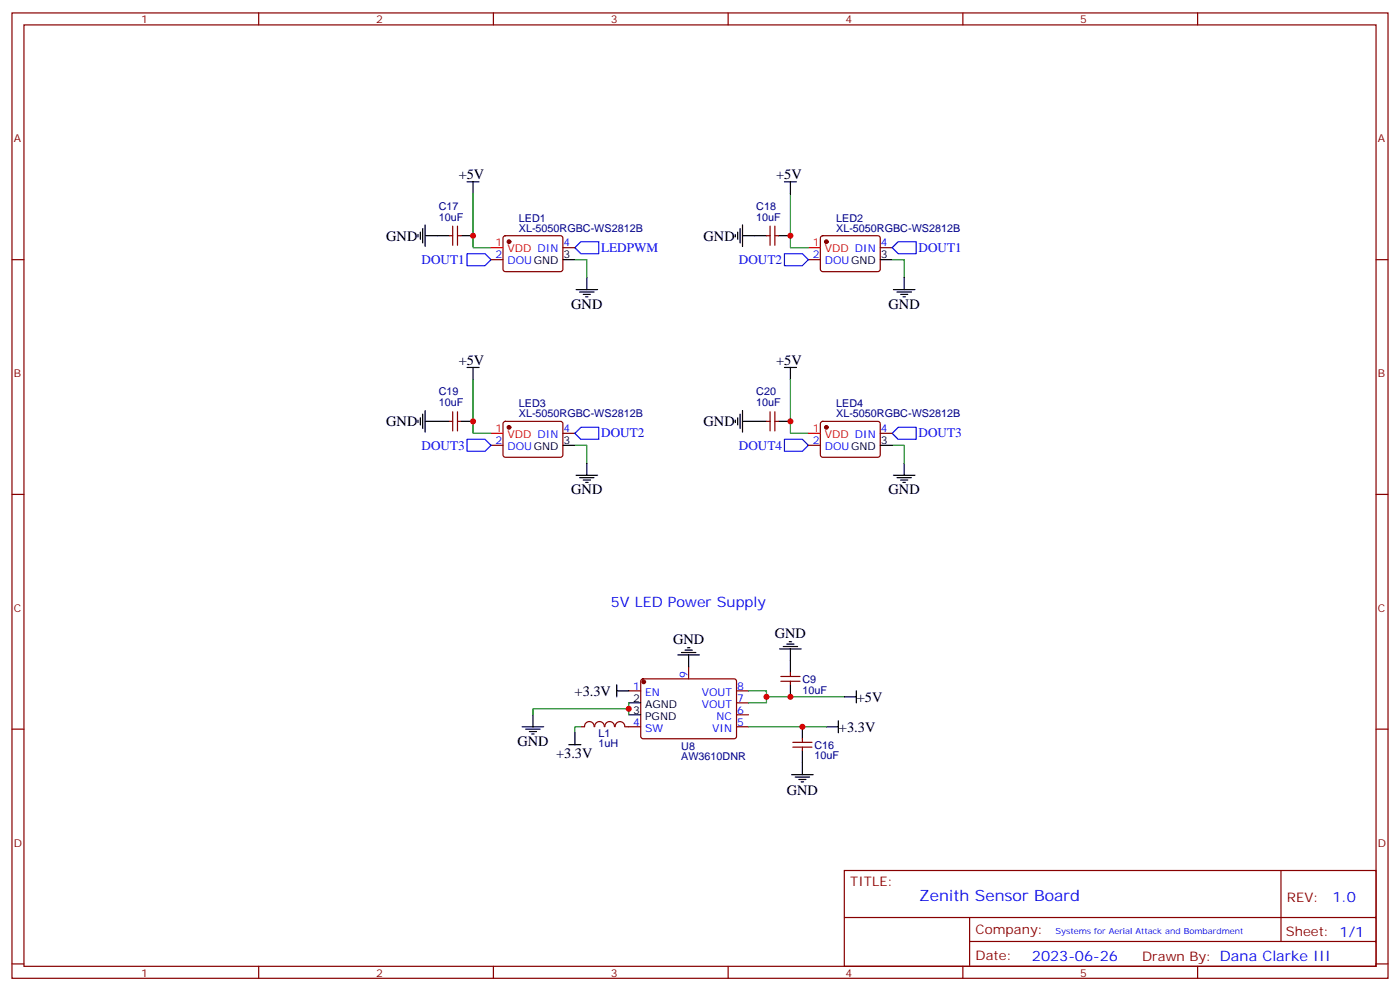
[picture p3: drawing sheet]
<svg xmlns="http://www.w3.org/2000/svg" width="412mm" height="292mm" viewBox="0 0 412 292" stroke-linecap="round" stroke-linejoin="round" font-family="sans-serif">
<g fill="none" stroke="#870000" stroke-width=".35">
<path d="M3.5 3.8h405.4v284.3h-405.4zM7.1 7.3h398.2v277.3h-398.2zM76.2 3.8v3.5M145.3 3.8v3.5M214.5 3.8v3.5M283.6 3.8v3.5M352.8 3.8v3.5M3.5 76.5h3.6M132.3 69.4h1M133.3 66.6v5.6M134.8 69.4h1M134.8 66.6v5.6"/>
<path d="M144.6 76.5h3.6M148.4 69.6l.5-.2 16.5 .1 .4 .6-.1 9.5-.6 .4-16.5-.1-.4-.6v-9.2zM165.8 73h3.5M225.8 69.4h1M226.8 66.6v5.6M228.2 66.6v5.6M228.2 69.4h1.1M238.1 76.5h3.6M241.9 69.6l.5-.2 16.5 .1 .4 .6-.1 9.5-.6 .4-16.5-.1-.4-.6v-9.2zM259.3 73h3.5M405.3 76.5h3.6M132.3 124.1h1"/>
<path d="M133.3 121.3v5.6M134.8 121.3v5.6M134.8 124.1h1M144.6 131.2h3.6M148.4 124.3l.5-.2 16.5 .1 .4 .6-.1 9.5-.6 .4-16.5-.1-.4-.6v-9.2zM165.8 127.6h3.5M225.8 124.1h1M226.8 121.3v5.6M228.2 121.3v5.6M228.2 124.1h1.1M238.1 131.2h3.6M241.9 124.3l.5-.2 16.5 .1 .4 .6-.1 9.5-.6 .4-16.5-.1-.4-.6v-9.2z"/>
<path d="M259.3 127.6h3.5M3.5 145.6h3.6M405.3 145.6h3.6M202.8 196.4v3.6M230 199.2h5.7M232.8 198.2v1M3.5 214.8h3.6M171.1 214.1h1.1M172.2 214a1.41 1.41 0 0 1 1.4-1.5 1.41 1.41 0 0 1 1.4 1.5M175.2 214a1.41 1.41 0 0 1 1.4-1.5 1.41 1.41 0 0 1 1.4 1.5M178.2 214a1.41 1.41 0 0 1 1.4-1.5 1.41 1.41 0 0 1 1.4 1.5M181.2 214a1.41 1.41 0 0 1 1.4-1.5 1.41 1.41 0 0 1 1.4 1.5"/>
<path d="M184.1 214.1h4.6M185.2 203.5h3.5M189 200.2l.4-.2h27.1l.5 .7-.1 16.5-.6 .4-27.1-.1-.5-.6v-16.2zM217 203.5h3.5M217 214.1h3.5M217 210.5h3.5M217 207h3.5M230 200.7h5.7M232.8 200.7v1M233.5 218.7h5.7M236.4 217.6v1.1M405.3 214.8h3.6"/>
<path d="M233.5 220.1h5.7M236.4 220.1v1M248.7 256.4h156.6v28.2h-156.6zM377.3 256.4v20.9M248.7 270.2h156.5M285.6 277.3h119.6M285.6 270.2v14.2M3.5 283.9h3.6M76.2 284.6v3.5M145.3 284.6v3.5M214.5 284.6v3.5M283.6 284.6v3.5"/>
<path d="M352.8 284.6v3.5M405.3 283.9h3.6"/>
</g>
<g fill="#870000" stroke="#870000" stroke-width=".35">
<circle cx="243.4" cy="71.2" r=".53"/>
<circle cx="149.9" cy="71.2" r=".53"/>
<circle cx="189.6" cy="200.8" r=".53"/>
<circle cx="149.9" cy="125.9" r=".53"/>
<circle cx="243.4" cy="125.9" r=".53"/>
</g>
<path d="M144.6 73h3.6M238.1 73h3.6M144.6 127.6h3.6M238.1 127.6h3.6" fill="none" stroke="#f00" stroke-width=".35"/>
<g fill="none" stroke="#000" stroke-width=".35">
<path d="M137.6 53.6h3.5M139.3 53.6v3.5M231.1 53.6h3.5M232.8 53.6v3.5M123.1 69.1v.7M123.8 68.4v2.1M124.5 67.3v4.2M125.2 69.4h7.1M125.2 66.3v6.3M135.8 69.4h3.5M165.8 76.5h3.5M216.6 69.1v.7"/>
<path d="M217.3 68.4v2.1M218 67.3v4.2M218.7 69.4h7.1M218.7 66.3v6.3M229.3 69.4h3.5M259.3 76.5h3.5M169.7 85.3h6.3M170.7 86h4.3M171.8 86.7h2.1M172.5 87.4h.7M172.9 81.8v3.5M263.2 85.3h6.3"/>
<path d="M264.2 86h4.3M265.3 86.7h2.1M266 87.4h.7M266.3 81.8v3.5M137.6 108.2h3.5M139.3 108.2v3.6M231.1 108.2h3.5M232.8 108.2v3.6M123.1 123.8v.7M123.8 123v2.2M124.5 122v4.2M125.2 120.9v6.4"/>
<path d="M125.2 124.1h7.1M135.8 124.1h3.5M165.8 131.2h3.5M169.7 140h6.3M172.9 136.5v3.5M216.6 123.8v.7M217.3 123v2.2M218 122v4.2M218.7 120.9v6.4M218.7 124.1h7.1M229.3 124.1h3.5M259.3 131.2h3.5"/>
<path d="M263.2 140h6.3M266.3 136.5v3.5M170.7 140.7h4.3M171.8 141.4h2.1M172.5 142.1h.7M264.2 140.7h4.3M265.3 141.4h2.1M266 142.1h.7M199.7 192.9h6.3M200.7 192.2h4.3M201.8 191.5h2.1M202.5 190.8h.7"/>
<path d="M202.8 192.9v3.5M229.7 191.1h6.3M230.7 190.4h4.2M231.8 189.7h2.1M232.5 189h.7M232.8 191.1v7.1M153.8 214.1h6.4M154.9 214.8h4.2M155.9 215.5h2.1M156.6 216.2h.7M157 210.5v3.6M167.6 219.4h3.5"/>
<path d="M169.3 215.8v3.6M181.7 203.5h3.5M181.7 201.7v3.5M185.2 207h3.5M185.2 210.5h3.5M232.8 201.7v3.5M236.4 214.1v3.5M243.4 214.1h3.5M246.9 212.3v3.5M248.7 205.2h3.5M252.2 203.5v3.5M233.2 228.2h6.3"/>
<path d="M234.2 228.9h4.3M235.3 229.6h2.1M236 230.3h.7M236.4 221.1v7.1"/>
</g>
<g fill="none" stroke="#008700" stroke-width=".35">
<path d="M139.3 57.1v15.9h5.3M232.8 57.1v15.9h5.3M169.3 76.5h3.6v5.3M262.8 76.5h3.5v5.3M139.3 111.8v15.8h5.3M232.8 111.8v15.8h5.3M169.3 131.2h3.6v5.3M262.8 131.2h3.5v5.3M171.1 214.1h-1.8v1.7M185.2 208.8h-28.2v1.7M185.2 207v3.5M220.5 203.5h5.3v3.5h-5.3"/>
<path d="M220.5 214.1h22.9M225.8 205.2h22.9"/>
</g>
<path d="M137.6 74.7h5.3l1.7 1.8-1.7 1.7h-5.3zM169.3 73l1.8-1.8h5.3v3.5h-5.3zM231.1 74.7h5.3l1.7 1.8-1.7 1.7h-5.3zM262.8 73l1.8-1.8h5.3v3.5h-5.3zM137.6 129.4h5.3l1.7 1.8-1.7 1.7h-5.3zM169.3 127.6l1.8-1.7h5.3v3.5h-5.3zM231.1 129.4h5.3l1.7 1.8-1.7 1.7h-5.3zM262.8 127.6l1.8-1.7h5.3v3.5h-5.3z" fill="none" stroke="#00f" stroke-width=".35"/>
<g fill="#c00">
<circle cx="232.8" cy="69.4" r=".88"/>
<circle cx="139.3" cy="69.4" r=".88"/>
<circle cx="185.2" cy="208.8" r=".88"/>
<circle cx="225.8" cy="205.2" r=".88"/>
<circle cx="236.4" cy="214.1" r=".88"/>
<circle cx="232.8" cy="205.2" r=".88"/>
<circle cx="139.3" cy="124.1" r=".88"/>
<circle cx="232.8" cy="124.1" r=".88"/>
</g>
<text font-size="4.6" fill="#00f" x="270.8" y="265.4">Zenith Sensor Board</text>
<g font-size="4.2">
<text x="135.1" y="52.8">+5V</text>
<text x="228.6" y="52.8">+5V</text>
<text x="113.8" y="70.9">GND</text>
<text x="207.3" y="70.9">GND</text>
<text x="168.3" y="90.9">GND</text>
<text x="261.8" y="90.9">GND</text>
<text x="135.1" y="107.5">+5V</text>
<text x="228.6" y="107.5">+5V</text>
<text x="113.8" y="125.5">GND</text>
<text x="207.3" y="125.5">GND</text>
<text x="168.3" y="145.6">GND</text>
<text x="261.8" y="145.6">GND</text>
<text x="198.3" y="189.7">GND</text>
<text x="228.3" y="187.9">GND</text>
<text x="169.3" y="204.9">+3.3V</text>
<text x="252.4" y="206.7">+5V</text>
<text x="247.1" y="215.5">+3.3V</text>
<text x="152.4" y="219.7">GND</text>
<text x="163.8" y="223.3">+3.3V</text>
<text x="231.8" y="234.3">GND</text>
</g>
<g font-size="4.2" fill="#00f">
<text x="179.9" y="178.8">5V LED Power Supply</text>
<text x="392.5" y="265.7">1.0</text>
<text x="304" y="283">2023-06-26</text>
</g>
<g font-size="3.9" fill="#00f">
<text x="124.2" y="77.8">DOUT1</text>
<text x="177.1" y="74.1">LEDPWM</text>
<text x="217.7" y="77.8">DOUT2</text>
<text x="270.6" y="74.1">DOUT1</text>
<text x="177.1" y="128.8">DOUT2</text>
<text x="270.6" y="128.8">DOUT3</text>
<text x="124.2" y="132.4">DOUT3</text>
<text x="217.7" y="132.4">DOUT4</text>
</g>
<g font-size="3.9" fill="#800">
<text x="250.5" y="261">TITLE:</text>
<text x="379.1" y="265.7">REV:</text>
<text x="287.4" y="275.2">Company:</text>
<text x="378.7" y="275.8">Sheet: 1/1</text>
<text x="287.4" y="282.9">Date:</text>
<text x="336.4" y="282.9">Drawn By: Dana Clarke III</text>
</g>
<g font-size="3.2" fill="#800">
<text x="41.6" y="6.8">1</text>
<text x="110.8" y="6.8">2</text>
<text x="179.9" y="6.8">3</text>
<text x="249.1" y="6.8">4</text>
<text x="318.2" y="6.8">5</text>
<text x="4.1" y="41.9">A</text>
<text x="405.9" y="41.9">A</text>
<text x="4.1" y="111.1">B</text>
<text x="405.9" y="111.1">B</text>
<text x="4.1" y="180.2">C</text>
<text x="405.9" y="180.2">C</text>
<text x="4.1" y="249.3">D</text>
<text x="405.9" y="249.3">D</text>
<text x="41.6" y="287.6">1</text>
<text x="110.8" y="287.6">2</text>
<text x="179.9" y="287.6">3</text>
<text x="249.1" y="287.6">4</text>
<text x="318.2" y="287.6">5</text>
</g>
<g font-size="3.2" fill="#000080">
<text x="129.3" y="65">10uF</text>
<text x="129.3" y="61.7">C17</text>
<text x="152.8" y="65.3">LED1</text>
<text x="222.8" y="65">10uF</text>
<text x="222.8" y="61.7">C18</text>
<text x="246.3" y="65.3">LED2</text>
<text x="152.8" y="68.2">XL-5050RGBC-WS2812B</text>
<text x="246.3" y="68.2">XL-5050RGBC-WS2812B</text>
<text x="129.3" y="119.6">10uF</text>
<text x="129.3" y="116.4">C19</text>
<text x="152.8" y="120">LED3</text>
<text x="222.8" y="119.6">10uF</text>
<text x="222.8" y="116.4">C20</text>
<text x="246.3" y="120">LED4</text>
<text x="152.8" y="122.9">XL-5050RGBC-WS2812B</text>
<text x="246.3" y="122.9">XL-5050RGBC-WS2812B</text>
<text x="236.4" y="201.1">C9</text>
<text x="236.4" y="204.3">10uF</text>
<text x="176.3" y="220.2">1uH</text>
<text x="176.3" y="216.9">L1</text>
<text x="200.7" y="220.9">U8</text>
<text x="239.9" y="220.5">C16</text>
<text x="200.7" y="224">AW3610DNR</text>
<text x="239.9" y="223.7">10uF</text>
</g>
<g font-size="3.2" fill="#f00">
<text x="146" y="72.6">1</text>
<text x="149.5" y="74.4">VDD DIN</text>
<text x="239.5" y="72.6">1</text>
<text x="243" y="74.4">VDD DIN</text>
<text x="146" y="127.3">1</text>
<text x="149.5" y="129">VDD DIN</text>
<text x="239.5" y="127.3">1</text>
<text x="243" y="129">VDD DIN</text>
</g>
<g font-size="3.2" fill="#00f">
<text x="146" y="76.1">2</text>
<text x="149.5" y="77.9">DOUGND</text>
<text x="166" y="72.6">4</text>
<text x="239.5" y="76.1">2</text>
<text x="243" y="77.9">DOUGND</text>
<text x="259.5" y="72.6">4</text>
<text x="146" y="130.8">2</text>
<text x="166" y="127.3">4</text>
<text x="239.5" y="130.8">2</text>
<text x="259.5" y="127.3">4</text>
<text x="149.5" y="132.6">DOUGND</text>
<text x="243" y="132.6">DOUGND</text>
<text x="186.5" y="203.1">1</text>
<text x="202.5" y="199.8" transform="rotate(-90 202.5 199.8)">9</text>
<text x="217.1" y="203.1">8</text>
<text x="190" y="204.9">EN</text>
<text x="206.7" y="208.4">VOUT</text>
<text x="206.7" y="204.9">VOUT</text>
<text x="217.1" y="206.7">7</text>
<text x="186.5" y="213.7">4</text>
<text x="190" y="215.5">SW</text>
<text x="209.8" y="215.5">VIN</text>
<text x="211.1" y="211.9">NC</text>
<text x="217.1" y="213.7">5</text>
<text x="217.1" y="210.2">6</text>
</g>
<g font-size="3.2">
<text x="166" y="76.1">3</text>
<text x="259.5" y="76.1">3</text>
<text x="166" y="130.8">3</text>
<text x="259.5" y="130.8">3</text>
<text x="186.5" y="206.7">2</text>
<text x="190" y="208.4">AGND</text>
<text x="186.5" y="210.2">3</text>
<text x="190" y="211.9">PGND</text>
</g>
<text font-size="2.5" fill="#00f" x="310.9" y="275.2">Systems for Aerial Attack and Bombardment</text>
</svg>
